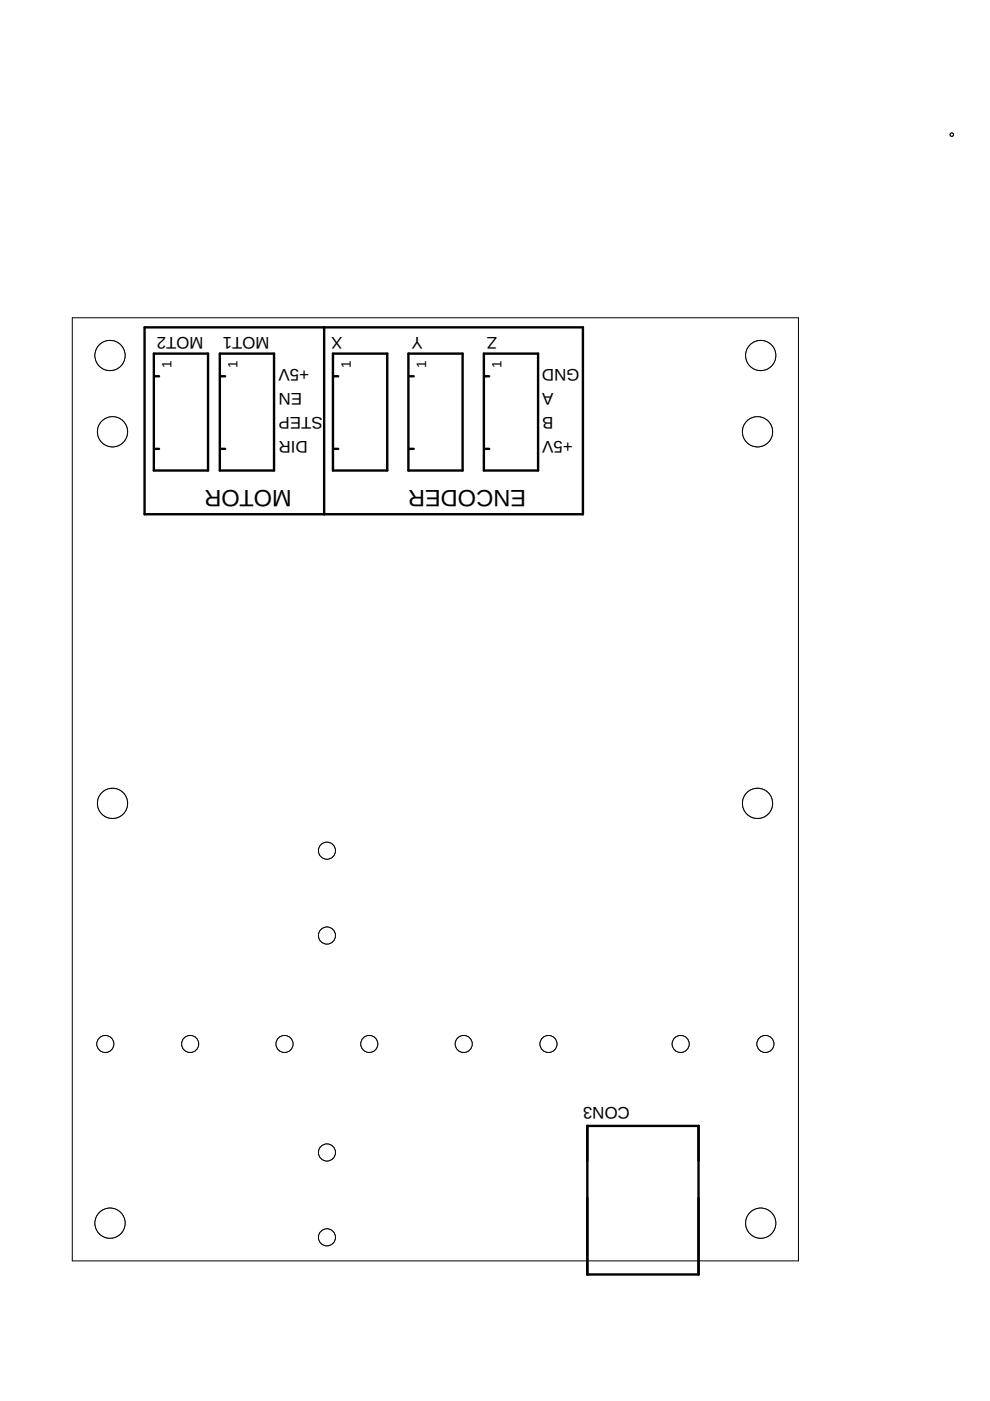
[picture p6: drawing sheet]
<svg xmlns="http://www.w3.org/2000/svg" width="210mm" height="297mm" viewBox="0 0 210 297" stroke-linecap="round" stroke-linejoin="round" font-family="sans-serif">
<g fill="none" stroke="#000" stroke-width=".51">
<path d="M30.6 69.4h93v39.6h-93zM32.6 75h11.5v24.8h-11.5zM32.7 79.8h1M46.6 75h11.5v24.8h-11.5zM46.7 79.8h1M68.7 69.4v39.6M70.6 75h11.5v24.8h-11.5zM70.7 79.8h1M86.6 75h11.5v24.8h-11.5zM86.7 79.8h1M102.6 75h11.5v24.8h-11.5zM102.7 79.8h1"/>
<path d="M32.7 95.2h1M46.7 95.2h1M70.7 95.2h1M86.7 95.2h1M102.7 95.2h1M124.5 238.7h23.6v31.5h-23.6z"/>
</g>
<g fill="none" stroke="#000" stroke-width=".21">
<path d="M15.3 67.4h154v199.9h-154z"/>
<circle cx="23.3" cy="75.4" r="3.2"/>
</g>
<circle cx="23.3" cy="75.4" r="3.2" fill="#fff" stroke="#000" stroke-width=".21"/>
<circle cx="23.3" cy="259.3" r="3.2" fill="none" stroke="#000" stroke-width=".21"/>
<circle cx="23.3" cy="259.3" r="3.2" fill="#fff" stroke="#000" stroke-width=".21"/>
<circle cx="161.3" cy="75.4" r="3.2" fill="none" stroke="#000" stroke-width=".21"/>
<circle cx="161.3" cy="75.4" r="3.2" fill="#fff" stroke="#000" stroke-width=".21"/>
<circle cx="161.3" cy="259.3" r="3.2" fill="none" stroke="#000" stroke-width=".21"/>
<circle cx="161.3" cy="259.3" r="3.2" fill="#fff" stroke="#000" stroke-width=".21"/>
<circle cx="201.8" cy="28.6" r=".36" fill="none" stroke="#000" stroke-width=".21"/>
<circle cx="201.8" cy="28.6" r=".36" fill="#fff" stroke="#000" stroke-width=".21"/>
<circle cx="160.6" cy="91.5" r="3.2" fill="none" stroke="#000" stroke-width=".21"/>
<circle cx="160.6" cy="91.5" r="3.2" fill="#fff" stroke="#000" stroke-width=".21"/>
<circle cx="23.9" cy="91.5" r="3.2" fill="none" stroke="#000" stroke-width=".21"/>
<circle cx="23.9" cy="91.5" r="3.2" fill="#fff" stroke="#000" stroke-width=".21"/>
<circle cx="160.6" cy="170.3" r="3.2" fill="none" stroke="#000" stroke-width=".21"/>
<circle cx="160.6" cy="170.3" r="3.2" fill="#fff" stroke="#000" stroke-width=".21"/>
<circle cx="23.9" cy="170.3" r="3.2" fill="none" stroke="#000" stroke-width=".21"/>
<circle cx="23.9" cy="170.3" r="3.2" fill="#fff" stroke="#000" stroke-width=".21"/>
<circle cx="144.3" cy="221.3" r="1.8" fill="none" stroke="#000" stroke-width=".21"/>
<circle cx="144.3" cy="221.3" r="1.8" fill="#fff" stroke="#000" stroke-width=".21"/>
<circle cx="162.3" cy="221.3" r="1.8" fill="none" stroke="#000" stroke-width=".21"/>
<circle cx="162.3" cy="221.3" r="1.8" fill="#fff" stroke="#000" stroke-width=".21"/>
<circle cx="98.3" cy="221.3" r="1.8" fill="none" stroke="#000" stroke-width=".21"/>
<circle cx="98.3" cy="221.3" r="1.8" fill="#fff" stroke="#000" stroke-width=".21"/>
<circle cx="116.3" cy="221.3" r="1.8" fill="none" stroke="#000" stroke-width=".21"/>
<circle cx="116.3" cy="221.3" r="1.8" fill="#fff" stroke="#000" stroke-width=".21"/>
<circle cx="60.3" cy="221.3" r="1.8" fill="none" stroke="#000" stroke-width=".21"/>
<circle cx="60.3" cy="221.3" r="1.8" fill="#fff" stroke="#000" stroke-width=".21"/>
<circle cx="78.3" cy="221.3" r="1.8" fill="none" stroke="#000" stroke-width=".21"/>
<circle cx="78.3" cy="221.3" r="1.8" fill="#fff" stroke="#000" stroke-width=".21"/>
<circle cx="22.3" cy="221.3" r="1.8" fill="none" stroke="#000" stroke-width=".21"/>
<circle cx="22.3" cy="221.3" r="1.8" fill="#fff" stroke="#000" stroke-width=".21"/>
<circle cx="40.3" cy="221.3" r="1.8" fill="none" stroke="#000" stroke-width=".21"/>
<circle cx="40.3" cy="221.3" r="1.8" fill="#fff" stroke="#000" stroke-width=".21"/>
<circle cx="69.3" cy="198.4" r="1.8" fill="none" stroke="#000" stroke-width=".21"/>
<circle cx="69.3" cy="198.4" r="1.8" fill="#fff" stroke="#000" stroke-width=".21"/>
<circle cx="69.3" cy="180.4" r="1.8" fill="none" stroke="#000" stroke-width=".21"/>
<circle cx="69.3" cy="180.4" r="1.8" fill="#fff" stroke="#000" stroke-width=".21"/>
<circle cx="69.3" cy="244.3" r="1.8" fill="none" stroke="#000" stroke-width=".21"/>
<circle cx="69.3" cy="244.3" r="1.8" fill="#fff" stroke="#000" stroke-width=".21"/>
<circle cx="69.3" cy="262.3" r="1.8" fill="none" stroke="#000" stroke-width=".21"/>
<circle cx="69.3" cy="262.3" r="1.8" fill="#fff" stroke="#000" stroke-width=".21"/>
<g font-size="5">
<text x="61.9" y="103.9" transform="rotate(-180 61.9 103.9)">MOTOR</text>
<text x="111.6" y="103.9" transform="rotate(-180 111.6 103.9)">ENCODER</text>
</g>
<g font-size="3.6">
<text x="43.2" y="71.5" transform="rotate(-180 43.2 71.5)">MOT2</text>
<text x="57.2" y="71.5" transform="rotate(-180 57.2 71.5)">MOT1</text>
<text x="72.6" y="71.5" transform="rotate(-180 72.6 71.5)">X</text>
<text x="89.6" y="71.5" transform="rotate(-180 89.6 71.5)">Y</text>
<text x="105.4" y="71.5" transform="rotate(-180 105.4 71.5)">Z</text>
<text x="64.1" y="83.4" transform="rotate(-180 64.1 83.4)">EN</text>
<text x="65.6" y="78.3" transform="rotate(-180 65.6 78.3)">+5V</text>
<text x="117.3" y="83.4" transform="rotate(-180 117.3 83.4)">A</text>
<text x="122.9" y="78.3" transform="rotate(-180 122.9 78.3)">GND</text>
<text x="68.4" y="88.5" transform="rotate(-180 68.4 88.5)">STEP</text>
<text x="117.3" y="88.5" transform="rotate(-180 117.3 88.5)">B</text>
<text x="65.2" y="93.5" transform="rotate(-180 65.2 93.5)">DIR</text>
<text x="121.4" y="93.5" transform="rotate(-180 121.4 93.5)">+5V</text>
<text x="133.5" y="234.7" transform="rotate(-180 133.5 234.7)">CON3</text>
</g>
<g font-size="2.9">
<text x="36.4" y="78" transform="rotate(-90 36.4 78)">1</text>
<text x="50.4" y="78" transform="rotate(-90 50.4 78)">1</text>
<text x="74.4" y="78" transform="rotate(-90 74.4 78)">1</text>
<text x="90.4" y="78" transform="rotate(-90 90.4 78)">1</text>
<text x="106.4" y="78" transform="rotate(-90 106.4 78)">1</text>
</g>
</svg>
